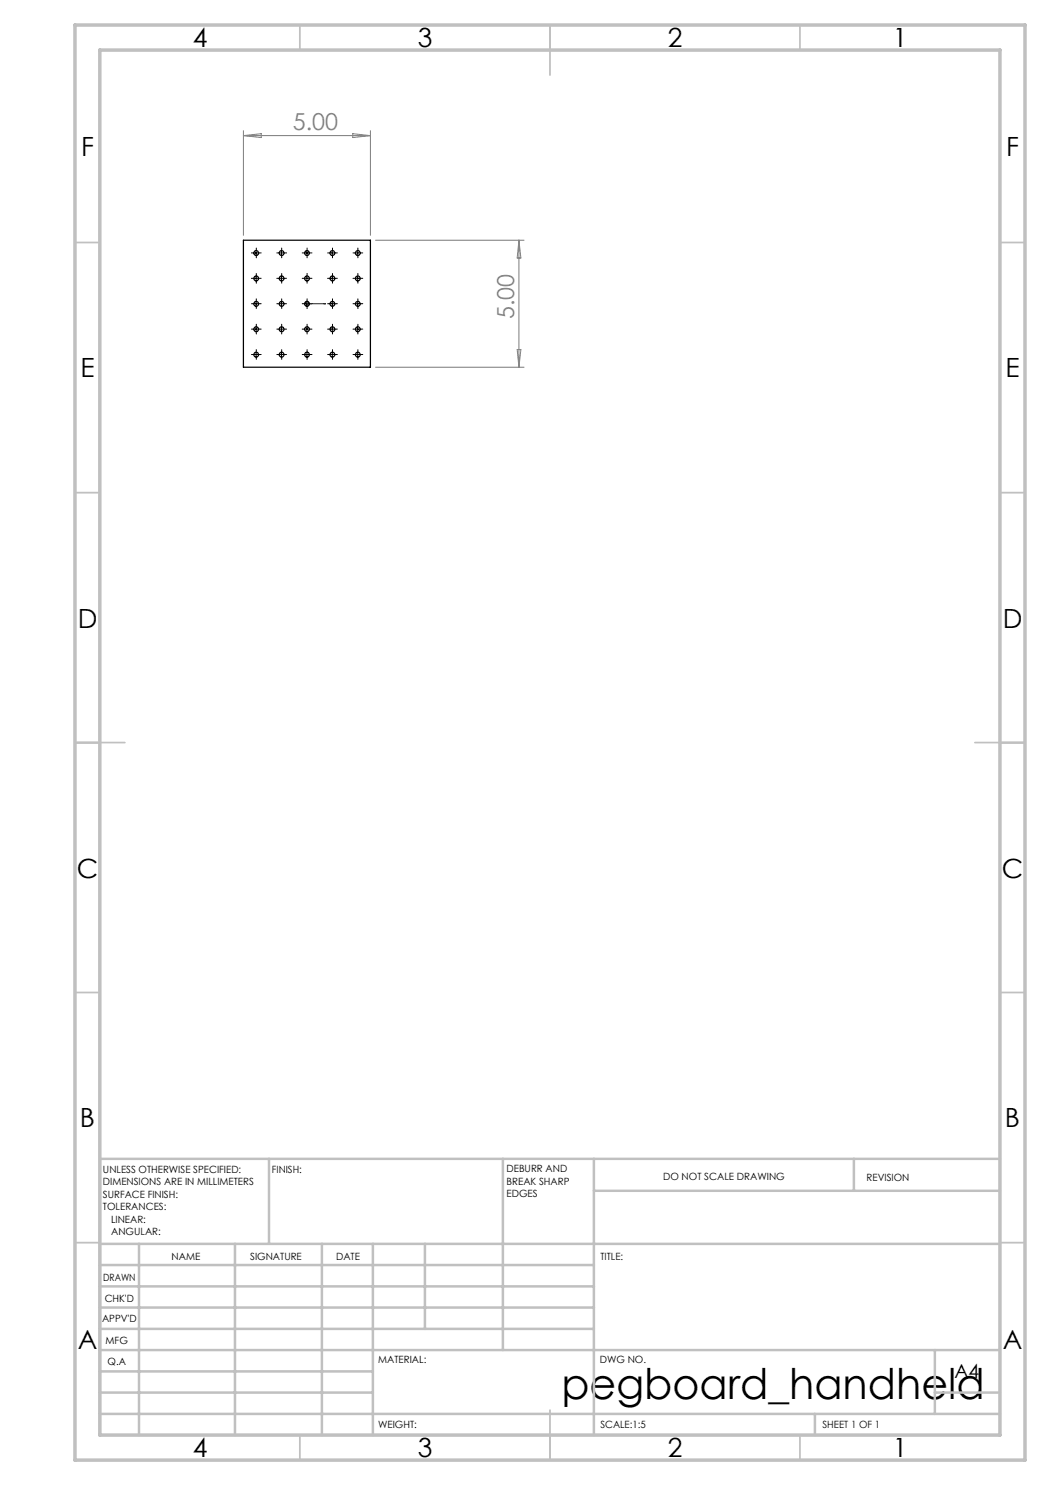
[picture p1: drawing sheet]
<svg xmlns="http://www.w3.org/2000/svg" width="210mm" height="297mm" viewBox="0 0 210 297" stroke-linecap="round" stroke-linejoin="round" font-family="sans-serif">
<path d="M61.3 60.7h.2zM61.4 60.7h.1M61.4 60.7h3.7M65.1 60.7h-.4h.4" fill="none" stroke="#00f" stroke-width=".2"/>
<g fill="none" stroke="#808080" stroke-width=".2">
<path d="M48.7 26.1v21M48.7 27.1h25.4M48.7 27.1l3.5-.4v.8zM70.6 26.7l3.5 .4-3.5 .4zM74.1 26.1v21M75.1 48h29.7M103.8 48v25.4M103.8 48l.4 3.6h-.8zM60.9 60.7h1M61 60.4l.8 .7M61.4 60.3v1M61.8 60.4l-.8 .7"/>
<path d="M75.1 73.4h29.7M103.4 69.9h.8l-.4 3.5z"/>
</g>
<g fill="none" stroke="#000" stroke-width=".2" stroke-dasharray="15.2 1.3 1.3 1.3">
<path d="M50.8 50.6h-.5M50.8 55.7h-.5M51.3 50.1v-.5M51.3 51.1v.5M51.3 55.2v-.5M51.3 56.2v.4M51.8 50.6h.4M51.8 55.7h.4M55.8 50.6h-.4M55.8 55.7h-.4M56.3 50.1v-.5M56.3 51.1v.5"/>
<path d="M56.3 55.2v-.5M56.3 56.2v.4M56.8 50.6h.5M56.8 55.7h.5M60.9 50.6h-.5M60.9 55.7h-.5M61.4 50.1v-.5M61.4 51.1v.5M61.4 55.2v-.5M61.4 56.2v.4M61.9 50.6h.5M61.9 55.7h.5"/>
<path d="M66 50.6h-.5M66 55.7h-.5M66.5 50.1v-.5M66.5 51.1v.5M66.5 55.2v-.5M66.5 56.2v.4M67 50.6h.5M67 55.7h.5M71.1 50.6h-.5M71.1 55.7h-.5M71.6 50.1v-.5M71.6 51.1v.5"/>
<path d="M71.6 55.2v-.5M71.6 56.2v.4M72.1 50.6h.5M72.1 55.7h.5M50.8 70.9h-.5M50.8 60.7h-.5M50.8 65.8h-.5M51.3 70.4v-.5M51.3 71.4v.5M51.3 60.2v-.4M51.3 61.2v.5M51.3 65.3v-.5"/>
<path d="M51.3 66.3v.5M51.8 70.9h.4M51.8 60.7h.4M51.8 65.8h.4M55.8 60.7h-.4M55.8 65.8h-.4M55.8 70.9h-.4M56.3 60.2v-.4M56.3 61.2v.5M56.3 65.3v-.5M56.3 66.3v.5M56.3 70.4v-.5"/>
<path d="M56.3 71.4v.5M56.8 60.7h.5M56.8 65.8h.5M56.8 70.9h.5M60.9 60.7h-.5M60.9 65.8h-.5M60.9 70.9h-.5M61.4 60.2v-.4M61.4 61.2v.5M61.4 65.3v-.5M61.4 66.3v.5M61.4 70.4v-.5"/>
<path d="M61.4 71.4v.5M61.9 60.7h.5M61.9 65.8h.5M61.9 70.9h.5M66 60.7h-.5M66 65.8h-.5M66 70.9h-.5M66.5 60.2v-.4M66.5 61.2v.5M66.5 65.3v-.5M66.5 66.3v.5M66.5 70.4v-.5"/>
<path d="M66.5 71.4v.5M67 60.7h.5M67 65.8h.5M67 70.9h.5M71.1 60.7h-.5M71.1 65.8h-.5M71.1 70.9h-.5M71.6 60.2v-.4M71.6 61.2v.5M71.6 65.3v-.5M71.6 66.3v.5M71.6 70.4v-.5"/>
<path d="M71.6 71.4v.5M72.1 60.7h.5M72.1 65.8h.5M72.1 70.9h.5"/>
</g>
<g fill="none" stroke="#000" stroke-width=".2">
<path d="M50.7 50.6h1.1M50.7 55.7h1.1M51.2 50.1v1M51.2 55.2v1M55.8 50.6h1M55.8 55.7h1M56.3 50.1v1M56.3 55.2v1M60.9 50.6h1M60.9 55.7h1M61.4 50.1v1M61.4 55.2v1"/>
<path d="M66 50.6h1M66 55.7h1M66.5 50.1v1M66.5 55.2v1M71 50.6h1.1M71 55.7h1.1M71.5 50.1v1M71.5 55.2v1M50.7 70.9h1.1M50.7 60.7h1.1M50.7 65.8h1.1M51.2 60.3v1"/>
<path d="M51.2 65.3v1.1M51.2 70.4v1M55.8 70.9h1M55.8 60.7h1M55.8 65.8h1M56.3 60.3v1M56.3 65.3v1.1M56.3 70.4v1M60.9 70.9h1M60.9 60.7h1M60.9 65.8h1M61.4 60.3v1"/>
<path d="M61.4 65.3v1.1M61.4 70.4v1M66 70.9h1M66 60.7h1M66 65.8h1M66.5 60.3v1M66.5 65.3v1.1M66.5 70.4v1M71 70.9h1.1M71 60.7h1.1M71 65.8h1.1M71.5 60.3v1"/>
<path d="M71.5 65.3v1.1M71.5 70.4v1"/>
</g>
<g fill="none" stroke="#c0c0c0" stroke-width=".35">
<path d="M60 5v5M110 5v10M160 5v5M15 48.5h5M200 48.5h5M15 98.5h5M200 98.5h5M15 148.5h10M195 148.5h10M15 198.5h5M200 198.5h5M15 248.5h5"/>
<path d="M200 248.5h5M60 287v5M110 282v10M160 287v5"/>
</g>
<g fill="none" stroke="#c0c0c0" stroke-width=".5">
<path d="M53.8 231.8v17M100.6 231.8v38.2M118.8 231.8v55.2M118.8 238.2h81.2M170.8 231.8v6.4M200 231.8h-180v55.2M20 248.8h180M20 257.3h98.8M20 253h98.8M27.8 248.8v38.2M47 248.8v38.2M64.4 248.8v38.2"/>
<path d="M74.6 248.8v38.2M85 248.8v17M20 265.8h98.8M20 261.5h98.8M20 278.5h54.6M20 274.3h54.6M20 270h180M187 278.5h13M187 270v12.8M20 282.8h180M163 282.8v4.2"/>
</g>
<path d="M15 5h190v287h-190zM20 10h180v277h-180z" fill="none" stroke="#c0c0c0" stroke-width=".7"/>
<path d="M64.7 60.7h.4zM61.3 60.7h.2z" fill="#00f"/>
<g fill="none" stroke="#000" stroke-width=".25">
<path d="M48.7 48h25.4v25.4h-25.4z"/>
<circle cx="51.2" cy="50.6" r=".47"/>
<circle cx="51.2" cy="55.7" r=".47"/>
<circle cx="56.3" cy="50.6" r=".47"/>
<circle cx="56.3" cy="55.7" r=".47"/>
<circle cx="61.4" cy="50.6" r=".47"/>
<circle cx="61.4" cy="55.7" r=".47"/>
<circle cx="66.5" cy="50.6" r=".47"/>
<circle cx="66.5" cy="55.7" r=".47"/>
<circle cx="71.6" cy="50.6" r=".47"/>
<circle cx="71.6" cy="55.7" r=".47"/>
<circle cx="51.2" cy="65.8" r=".47"/>
<circle cx="51.2" cy="60.8" r=".47"/>
<circle cx="51.2" cy="70.9" r=".47"/>
<circle cx="56.3" cy="65.8" r=".47"/>
<circle cx="56.3" cy="70.9" r=".47"/>
<circle cx="56.3" cy="60.8" r=".47"/>
<circle cx="61.4" cy="65.8" r=".47"/>
<circle cx="61.4" cy="70.9" r=".47"/>
<circle cx="61.4" cy="60.8" r=".47"/>
<circle cx="66.5" cy="65.8" r=".47"/>
<circle cx="66.5" cy="60.8" r=".47"/>
<circle cx="66.5" cy="70.9" r=".47"/>
<circle cx="71.6" cy="60.8" r=".47"/>
<circle cx="71.6" cy="65.8" r=".47"/>
<circle cx="71.6" cy="70.9" r=".47"/>
</g>
<text font-size="8.5" x="112.3" y="279.7">pegboard_handheld</text>
<g font-size="5.3">
<text x="38.5" y="9.5">4</text>
<text x="83.5" y="9.5">3</text>
<text x="133.6" y="9.5">2</text>
<text x="178.6" y="9.5">1</text>
<text x="16.2" y="31.3">F</text>
<text x="201.2" y="31.3">F</text>
<text x="16.1" y="75.5">E</text>
<text x="201.1" y="75.5">E</text>
<text x="15.5" y="125.5">D</text>
<text x="200.5" y="125.5">D</text>
<text x="15.4" y="175.5">C</text>
<text x="200.4" y="175.5">C</text>
<text x="16" y="225.5">B</text>
<text x="201" y="225.5">B</text>
<text x="15.5" y="269.8">A</text>
<text x="200.5" y="269.8">A</text>
<text x="38.5" y="291.5">4</text>
<text x="83.5" y="291.5">3</text>
<text x="133.6" y="291.5">2</text>
<text x="178.6" y="291.5">1</text>
</g>
<g font-size="4.7" fill="#808080">
<text x="58.6" y="26.1">5.00</text>
<text x="102.8" y="63.8" transform="rotate(-90 102.8 63.8)">5.00</text>
</g>
<text font-size="3.9" x="190.9" y="275.5">A4</text>
<g font-size="2">
<text x="20.6" y="234.6">UNLESS OTHERWISE SPECIFIED:</text>
<text x="20.6" y="237.1">DIMENSIONS ARE IN MILLIMETERS</text>
<text x="20.6" y="239.6">SURFACE FINISH:</text>
<text x="54.4" y="234.6">FINISH:</text>
<text x="101.3" y="234.5">DEBURR AND</text>
<text x="101.3" y="237">BREAK SHARP</text>
<text x="101.3" y="239.5">EDGES</text>
<text x="132.6" y="236">DO NOT SCALE DRAWING</text>
<text x="173.3" y="236.2">REVISION</text>
<text x="20.6" y="242.1">TOLERANCES:</text>
<text x="22.2" y="244.6">LINEAR:</text>
<text x="22.2" y="247.1">ANGULAR:</text>
<text x="34.3" y="252">NAME</text>
<text x="50" y="251.9">SIGNATURE</text>
<text x="67.2" y="251.9">DATE</text>
<text x="120.1" y="251.9">TITLE:</text>
<text x="20.6" y="256.1">DRAWN</text>
<text x="20.9" y="260.3">CHK'D</text>
<text x="20.4" y="264.4">APPV'D</text>
<text x="21.1" y="268.8">MFG</text>
<text x="21.5" y="273">Q.A</text>
<text x="75.6" y="272.5">MATERIAL:</text>
<text x="120" y="272.5">DWG NO.</text>
<text x="75.6" y="285.5">WEIGHT:</text>
<text x="120.1" y="285.6">SCALE:1:5</text>
<text x="164.5" y="285.6">SHEET 1 OF 1</text>
</g>
</svg>
